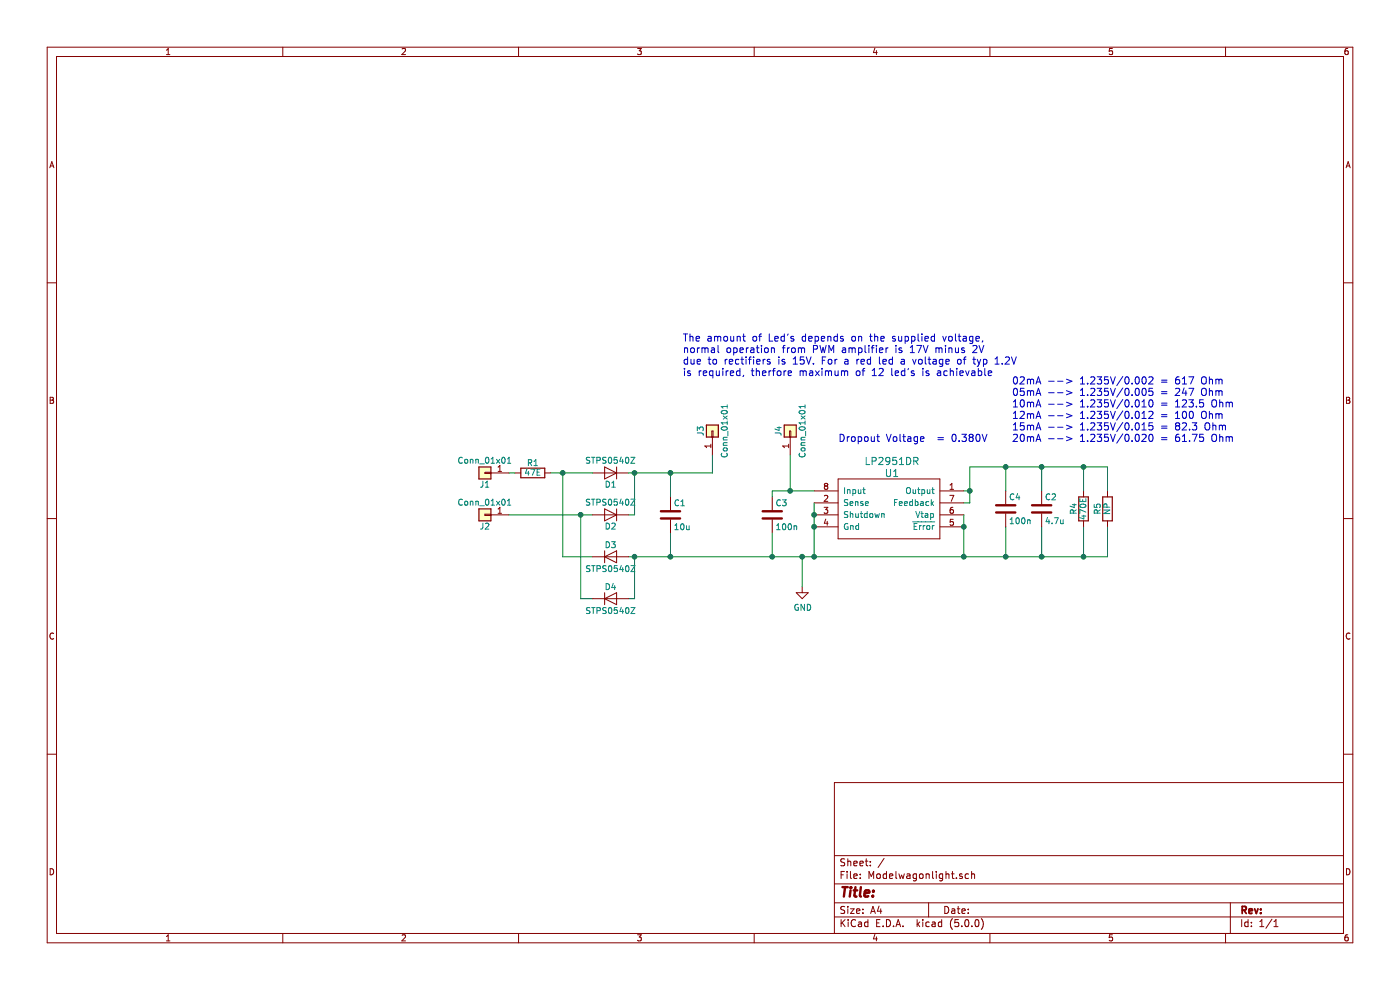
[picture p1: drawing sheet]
EESchema Schematic File Version 4
LIBS:Modelwagonlight-cache
EELAYER 26 0
EELAYER END
$Descr A4 11693 8268
encoding utf-8
Sheet 1 1
Title ""
Date ""
Rev ""
Comp ""
Comment1 ""
Comment2 ""
Comment3 ""
Comment4 ""
$EndDescr
$Comp
L device:D D1
U 1 1
P 5100 3950
F 0 "D1" H 5100 4050 50  0000 C CNN
F 1 "STPS0540Z" H 5100 3850 50  0000 C CNN
F 2 "Diode_SMD:D_SOD-123" H 5100 3950 50  0001 C CNN
F 3 "http://www.farnell.com/datasheets/2307147.pdf?_ga=2.156369662.418749504.1544431297-523844734.1542029203&_gac=1.55988569.1544607905.Cj0KCQiAgMPgBRDDARIsAOh3uyLPfvJVUZkf7WxE18rn4hxFId_d7BLsoZhKQT-s5UnN8AQpoENdC_QaAjuvEALw_wcB" H 5100 3950 50  0001 C CNN
F 4 "1175677" H 5100 3950 50  0001 C CNN "Farnell"
F 5 "STPS0540Z" H 5100 3950 50  0001 C CNN "Manufacturer nr"
	1    5100 3950
	-1   0    0    1   
$EndComp
$Comp
L device:R R1
U 1 1
P 4450 3950
F 0 "R1" V 4530 3950 50  0000 C CNN
F 1 "47E" V 4450 3950 50  0000 C CNN
F 2 "Resistor_SMD:R_1206_3216Metric" V 4380 3950 50  0001 C CNN
F 3 "http://www.farnell.com/datasheets/2331353.pdf?_ga=2.124196682.13702668.1544197496-523844734.1542029203&_gac=1.140706310.1543322461.EAIaIQobChMIof7Tlcz03gIVkuJ3Ch1UVwqwEAAYASAAEgK8PvD_BwE" H 4450 3950 50  0001 C CNN
F 4 "1100156" V 4450 3950 50  0001 C CNN "Farnell"
F 5 "WCR1206-47RFI" V 4450 3950 50  0001 C CNN "Manufacturer nr"
	1    4450 3950
	0    -1   -1   0   
$EndComp
Wire Wire Line
	5300 5000 5250 5000
Wire Wire Line
	5300 4650 5300 5000
Connection ~ 5300 4650
Connection ~ 5300 3950
Wire Wire Line
	4700 3950 4700 4650
Wire Wire Line
	4700 4650 4950 4650
Connection ~ 4700 3950
Wire Wire Line
	5250 4300 5300 4300
Wire Wire Line
	5300 4300 5300 3950
Wire Wire Line
	4850 4300 4850 5000
Wire Wire Line
	4850 5000 4950 5000
Connection ~ 4850 4300
Wire Wire Line
	4250 4300 4850 4300
$Comp
L device:R R4
U 1 1
P 9050 4250
F 0 "R4" V 9130 4250 50  0000 C CNN
F 1 "470E" V 9050 4250 50  0000 C CNN
F 2 "Resistor_SMD:R_0603_1608Metric" V 8980 4250 50  0001 C CNN
F 3 "http://www.farnell.com/datasheets/2331353.pdf?_ga=2.192410474.13702668.1544197496-523844734.1542029203&_gac=1.212666656.1543322461.EAIaIQobChMIof7Tlcz03gIVkuJ3Ch1UVwqwEAAYASAAEgK8PvD_BwE" H 9050 4250 50  0001 C CNN
F 4 "1100183" V 9050 4250 50  0001 C CNN "Farnell"
F 5 "WCR1206-470RFI" V 9050 4250 50  0001 C CNN "Manufacturer nr"
	1    9050 4250
	-1   0    0    1   
$EndComp
Text Notes 8450 3700 0    60   ~ 0
02mA --> 1.235V/0.002 = 617 Ohm\n05mA --> 1.235V/0.005 = 247 Ohm\n10mA --> 1.235V/0.010 = 123.5 Ohm\n12mA --> 1.235V/0.012 = 100 Ohm\n15mA --> 1.235V/0.015 = 82.3 Ohm\n20mA --> 1.235V/0.020 = 61.75 Ohm
Text Notes 7000 3700 0    60   ~ 0
Dropout Voltage  = 0.380V\n
Text Notes 5700 3150 0    60   ~ 0
The amount of Led's depends on the supplied voltage,\nnormal operation from PWM amplifier is 17V minus 2V \ndue to rectifiers is 15V. For a red led a voltage of typ 1.2V\nis required, therfore maximum of 12 led's is achievable
Wire Wire Line
	4250 3950 4300 3950
Wire Wire Line
	4600 3950 4700 3950
$Comp
L device:R R5
U 1 1
P 9250 4250
F 0 "R5" V 9330 4250 50  0000 C CNN
F 1 "NP" V 9250 4250 50  0000 C CNN
F 2 "Resistor_SMD:R_0603_1608Metric" V 9180 4250 50  0001 C CNN
F 3 "" H 9250 4250 50  0001 C CNN
	1    9250 4250
	-1   0    0    1   
$EndComp
Wire Wire Line
	5600 3950 5600 4150
Connection ~ 5600 3950
Wire Wire Line
	5600 4650 5600 4450
Connection ~ 5600 4650
$Comp
L Modelwagonlight-rescue:Conn_01x01 J1
U 1 1
P 4050 3950
F 0 "J1" H 4050 4050 50  0000 C CNN
F 1 "Conn_01x01" H 4050 3850 50  0000 C CNN
F 2 "Contact_fingers:Pin_Header_Straight_1x01_Pitch1.00mm" H 4050 3950 50  0001 C CNN
F 3 "" H 4050 3950 50  0001 C CNN
	1    4050 3950
	-1   0    0    1   
$EndComp
$Comp
L Modelwagonlight-rescue:Conn_01x01 J2
U 1 1
P 4050 4300
F 0 "J2" H 4050 4400 50  0000 C CNN
F 1 "Conn_01x01" H 4050 4200 50  0000 C CNN
F 2 "Contact_fingers:Pin_Header_Straight_1x01_Pitch1.00mm" H 4050 4300 50  0001 C CNN
F 3 "" H 4050 4300 50  0001 C CNN
	1    4050 4300
	-1   0    0    1   
$EndComp
$Comp
L Modelwagonlight-rescue:Conn_01x01 J3
U 1 1
P 5950 3600
F 0 "J3" H 5950 3700 50  0000 C CNN
F 1 "Conn_01x01" H 5950 3500 50  0000 C CNN
F 2 "Contact_fingers:Pin_Header_Straight_1x01_Pitch1.00mm" H 5950 3600 50  0001 C CNN
F 3 "" H 5950 3600 50  0001 C CNN
	1    5950 3600
	0    -1   -1   0   
$EndComp
$Comp
L Modelwagonlight-rescue:Conn_01x01 J4
U 1 1
P 6600 3600
F 0 "J4" H 6600 3700 50  0000 C CNN
F 1 "Conn_01x01" H 6600 3500 50  0000 C CNN
F 2 "Contact_fingers:Pin_Header_Straight_1x01_Pitch1.00mm" H 6600 3600 50  0001 C CNN
F 3 "" H 6600 3600 50  0001 C CNN
	1    6600 3600
	0    -1   -1   0   
$EndComp
$Comp
L LP2951DR-SOIC8:LP2951DR U1
U 1 1
P 7450 4250
F 0 "U1" H 7450 4550 60  0000 C CNN
F 1 "LP2951DR" H 7450 4650 60  0000 C CNN
F 2 "Package_SO:SOIC-8_3.9x4.9mm_P1.27mm" H 7450 4250 60  0001 C CNN
F 3 "http://www.ti.com/general/docs/lit/getliterature.tsp?genericPartNumber=LP2951&fileType=pdf" H 7450 4250 60  0001 C CNN
F 4 "2781769" H 7450 4250 50  0001 C CNN "Farnell"
F 5 "LP2951DR" H 7450 4250 50  0001 C CNN "Manufacturer nr"
	1    7450 4250
	1    0    0    -1  
$EndComp
Wire Wire Line
	6450 4100 6600 4100
Wire Wire Line
	6600 4100 6600 3800
Wire Wire Line
	5250 4650 5300 4650
Wire Wire Line
	6800 4200 6800 4300
Connection ~ 6800 4400
Wire Wire Line
	8100 3900 8100 4100
Wire Wire Line
	8100 4100 8050 4100
Wire Wire Line
	8700 3900 8700 4100
Wire Wire Line
	9050 3900 9050 4100
Connection ~ 8700 3900
Wire Wire Line
	9250 3900 9250 4100
Connection ~ 9050 3900
Wire Wire Line
	8700 4650 8700 4400
Connection ~ 6800 4650
Wire Wire Line
	9050 4650 9050 4400
Connection ~ 8700 4650
Wire Wire Line
	9250 4650 9250 4400
Connection ~ 9050 4650
Wire Wire Line
	5250 3950 5300 3950
Wire Wire Line
	5950 3950 5950 3800
Wire Wire Line
	8100 3900 8400 3900
Connection ~ 6800 4300
Wire Wire Line
	8050 4300 8050 4400
Connection ~ 8050 4650
Connection ~ 8050 4400
Wire Wire Line
	8100 4200 8050 4200
Connection ~ 8100 4100
Wire Wire Line
	8400 4100 8400 3900
Connection ~ 8400 3900
Wire Wire Line
	8400 4400 8400 4650
Connection ~ 8400 4650
$Comp
L device:C C3
U 1 1
P 6450 4300
F 0 "C3" H 6475 4400 50  0000 L CNN
F 1 "100n" H 6475 4200 50  0000 L CNN
F 2 "Capacitor_SMD:C_0603_1608Metric" H 6488 4150 50  0001 C CNN
F 3 "http://www.farnell.com/datasheets/1901289.pdf?_ga=2.262491141.804204398.1540810031-466615820.1533907205&_gac=1.154756810.1540810031.CjwKCAjw39reBRBJEiwAO1m0OUdqKKSX6YgNsFqfn4kAD7vSQS5JfvsNobbwGFQV72towt0oHUutJhoC7b8QAvD_BwE" H 6450 4300 50  0001 C CNN
F 4 "2896646" H 6450 4300 50  0001 C CNN "Farnell"
F 5 "VJ1206Y104KXXPW1BC" H 6450 4300 50  0001 C CNN "Manufacturer nr"
	1    6450 4300
	1    0    0    -1  
$EndComp
Wire Wire Line
	6450 4150 6450 4100
Connection ~ 6600 4100
Wire Wire Line
	6450 4450 6450 4650
Connection ~ 6450 4650
Wire Wire Line
	5300 4650 5600 4650
Wire Wire Line
	5300 3950 5600 3950
Wire Wire Line
	4700 3950 4950 3950
Wire Wire Line
	4850 4300 4950 4300
Wire Wire Line
	5600 3950 5950 3950
Wire Wire Line
	5600 4650 6450 4650
Wire Wire Line
	6800 4400 6800 4650
Wire Wire Line
	8700 3900 9050 3900
Wire Wire Line
	9050 3900 9250 3900
Wire Wire Line
	6800 4650 8050 4650
Wire Wire Line
	8700 4650 9050 4650
Wire Wire Line
	9050 4650 9250 4650
Wire Wire Line
	6800 4300 6800 4400
Wire Wire Line
	8050 4650 8400 4650
Wire Wire Line
	8050 4400 8050 4650
Wire Wire Line
	8100 4100 8100 4200
Wire Wire Line
	8400 3900 8700 3900
Wire Wire Line
	8400 4650 8700 4650
Wire Wire Line
	6600 4100 6800 4100
Wire Wire Line
	6450 4650 6700 4650
$Comp
L device:C C4
U 1 1
P 8400 4250
F 0 "C4" H 8425 4350 50  0000 L CNN
F 1 "100n" H 8425 4150 50  0000 L CNN
F 2 "Capacitor_SMD:C_0603_1608Metric" H 8438 4100 50  0001 C CNN
F 3 "http://www.farnell.com/datasheets/1901289.pdf?_ga=2.262491141.804204398.1540810031-466615820.1533907205&_gac=1.154756810.1540810031.CjwKCAjw39reBRBJEiwAO1m0OUdqKKSX6YgNsFqfn4kAD7vSQS5JfvsNobbwGFQV72towt0oHUutJhoC7b8QAvD_BwE" H 8400 4250 50  0001 C CNN
F 4 "2896646" H 8400 4250 50  0001 C CNN "Farnell"
F 5 "VJ1206Y104KXXPW1BC" H 8400 4250 50  0001 C CNN "Manufacturer nr"
	1    8400 4250
	1    0    0    -1  
$EndComp
$Comp
L device:D D2
U 1 1
P 5100 4300
F 0 "D2" H 5100 4400 50  0000 C CNN
F 1 "STPS0540Z" H 5100 4200 50  0000 C CNN
F 2 "Diode_SMD:D_SOD-123" H 5100 4300 50  0001 C CNN
F 3 "http://www.farnell.com/datasheets/2307147.pdf?_ga=2.156369662.418749504.1544431297-523844734.1542029203&_gac=1.55988569.1544607905.Cj0KCQiAgMPgBRDDARIsAOh3uyLPfvJVUZkf7WxE18rn4hxFId_d7BLsoZhKQT-s5UnN8AQpoENdC_QaAjuvEALw_wcB" H 5100 4300 50  0001 C CNN
F 4 "1175677" H 5100 4300 50  0001 C CNN "Farnell"
F 5 "STPS0540Z" H 5100 4300 50  0001 C CNN "Manufacturer nr"
	1    5100 4300
	-1   0    0    1   
$EndComp
$Comp
L device:D D3
U 1 1
P 5100 4650
F 0 "D3" H 5100 4750 50  0000 C CNN
F 1 "STPS0540Z" H 5100 4550 50  0000 C CNN
F 2 "Diodes_SMD:D_SOD-123" H 5100 4650 50  0001 C CNN
F 3 "http://www.farnell.com/datasheets/2307147.pdf?_ga=2.156369662.418749504.1544431297-523844734.1542029203&_gac=1.55988569.1544607905.Cj0KCQiAgMPgBRDDARIsAOh3uyLPfvJVUZkf7WxE18rn4hxFId_d7BLsoZhKQT-s5UnN8AQpoENdC_QaAjuvEALw_wcB" H 5100 4650 50  0001 C CNN
F 4 "1175677" H 5100 4650 50  0001 C CNN "Farnell"
F 5 "STPS0540Z" H 5100 4650 50  0001 C CNN "Manufacturer nr"
	1    5100 4650
	1    0    0    -1  
$EndComp
$Comp
L device:D D4
U 1 1
P 5100 5000
F 0 "D4" H 5100 5100 50  0000 C CNN
F 1 "STPS0540Z" H 5100 4900 50  0000 C CNN
F 2 "Diodes_SMD:D_SOD-123" H 5100 5000 50  0001 C CNN
F 3 "http://www.farnell.com/datasheets/2307147.pdf?_ga=2.156369662.418749504.1544431297-523844734.1542029203&_gac=1.55988569.1544607905.Cj0KCQiAgMPgBRDDARIsAOh3uyLPfvJVUZkf7WxE18rn4hxFId_d7BLsoZhKQT-s5UnN8AQpoENdC_QaAjuvEALw_wcB" H 5100 5000 50  0001 C CNN
F 4 "1175677" H 5100 5000 50  0001 C CNN "Farnell"
F 5 "STPS0540Z" H 5100 5000 50  0001 C CNN "Manufacturer nr"
	1    5100 5000
	1    0    0    -1  
$EndComp
$Comp
L device:C C1
U 1 1
P 5600 4300
F 0 "C1" H 5625 4400 50  0000 L CNN
F 1 "10u" H 5625 4200 50  0000 L CNN
F 2 "Capacitor_SMD:C_1206_3216Metric" H 5638 4150 50  0001 C CNN
F 3 "http://www.farnell.com/datasheets/2079197.pdf?_ga=2.237228869.453305454.1544563035-1187106011.1538513614&_gac=1.262713726.1544645790.Cj0KCQiAgMPgBRDDARIsAOh3uyJWgmg4Jmz9qsKK7EVWh3ooL0QXFRR6pElfBGS6pZkWxoBnou2jGrYaAp9cEALw_wcB" H 5600 4300 50  0001 C CNN
F 4 "2611953" H 5600 4300 50  0001 C CNN "Farnell"
F 5 "GRM31CR61E226ME15L" H 5600 4300 50  0001 C CNN "Manufacturer nr"
	1    5600 4300
	1    0    0    -1  
$EndComp
$Comp
L device:C C2
U 1 1
P 8700 4250
F 0 "C2" H 8725 4350 50  0000 L CNN
F 1 "4.7u" H 8725 4150 50  0000 L CNN
F 2 "Capacitor_SMD:C_1206_3216Metric" H 8738 4100 50  0001 C CNN
F 3 "http://www.farnell.com/datasheets/2079197.pdf?_ga=2.237228869.453305454.1544563035-1187106011.1538513614&_gac=1.262713726.1544645790.Cj0KCQiAgMPgBRDDARIsAOh3uyJWgmg4Jmz9qsKK7EVWh3ooL0QXFRR6pElfBGS6pZkWxoBnou2jGrYaAp9cEALw_wcB" H 8700 4250 50  0001 C CNN
F 4 "2611953" H 8700 4250 50  0001 C CNN "Farnell"
F 5 "GRM31CR61E226ME15L" H 8700 4250 50  0001 C CNN "Manufacturer nr"
	1    8700 4250
	1    0    0    -1  
$EndComp
$Comp
L power:GND #PWR?
U 1 1
P 6700 4900
F 0 "#PWR?" H 6700 4650 50  0001 C CNN
F 1 "GND" H 6705 4727 50  0000 C CNN
F 2 "" H 6700 4900 50  0001 C CNN
F 3 "" H 6700 4900 50  0001 C CNN
	1    6700 4900
	1    0    0    -1  
$EndComp
Wire Wire Line
	6700 4900 6700 4650
Connection ~ 6700 4650
Wire Wire Line
	6700 4650 6800 4650
$EndSCHEMATC
